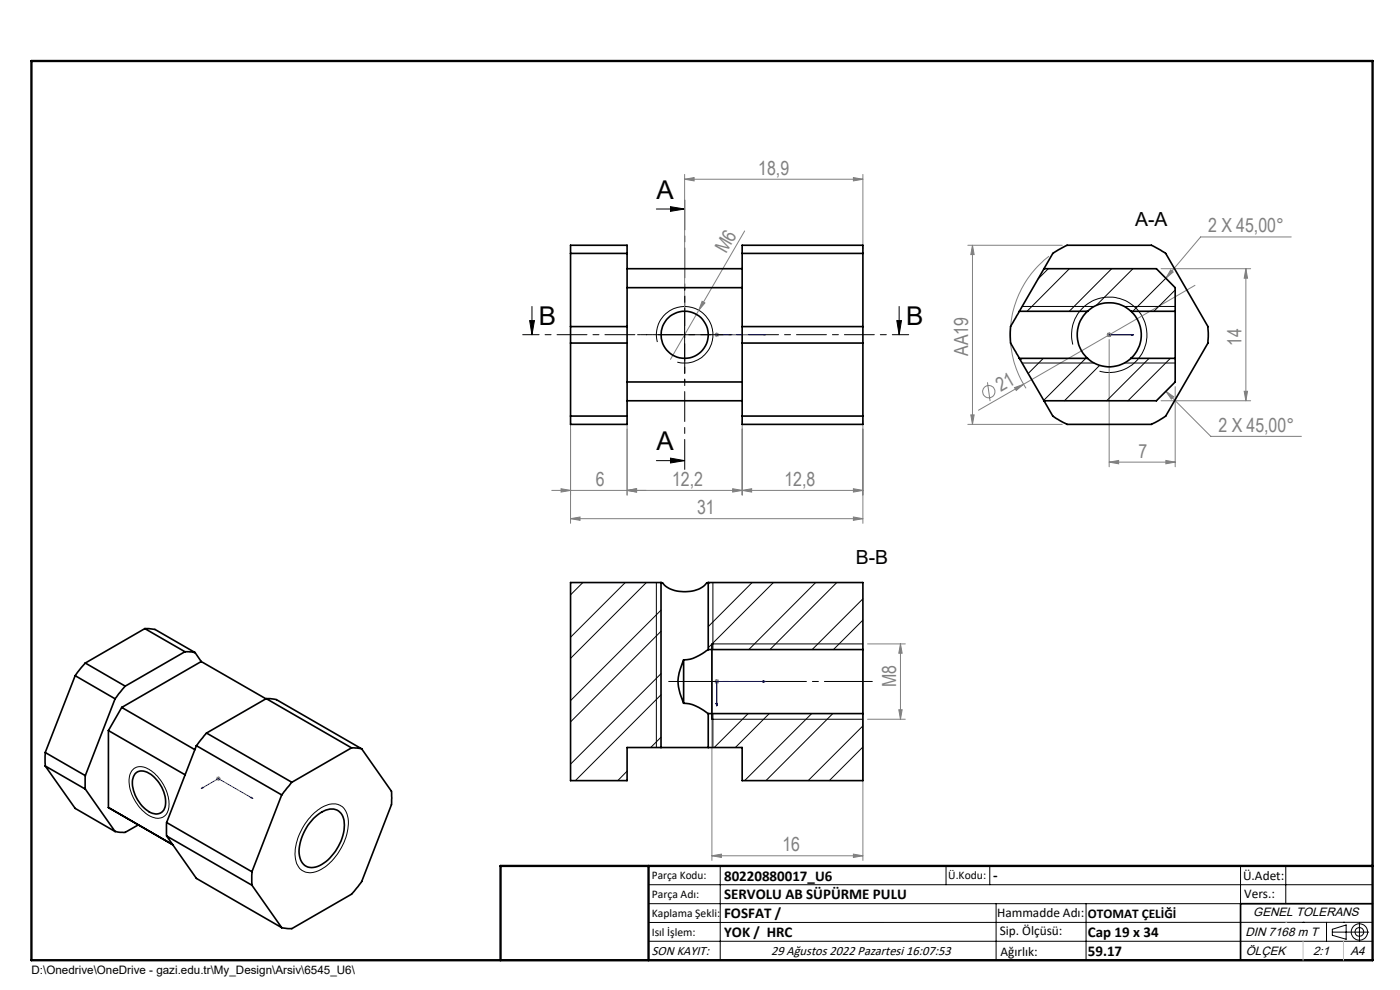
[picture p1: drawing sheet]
<svg xmlns="http://www.w3.org/2000/svg" width="297mm" height="210mm" viewBox="0 0 297 210" stroke-linecap="round" stroke-linejoin="round" font-family="sans-serif">
<g fill="none" stroke="#808080" stroke-width=".21">
<path d="M145.2 38l2-.3v.7zM145.2 37v33M145.2 38h37.9M181 37.7l2.1 .3-2.1 .4zM183.1 37v15.8M158 49l-9.8 16.8M205.3 52h20.1M206.3 52v38M206.3 52l.4 2h-.7zM222.5 54.4a21 21 0 0 0-4.8 28M246.3 57h19M248.4 57.2l.5 .5-1.6 1.3z"/>
<path d="M264.3 57l.4 2h-.8zM264.3 57v28M273.9 50.3h-19.2l-7.4 8.7M148.2 65.8l-6 10.4M148.9 63.9l.6 .4-1.3 1.5zM151.6 71h.9M151.7 70.7l.7 .7M152 70.5v1M152.4 70.7l-.7 .7M234.8 71h1M234.9 70.7l.8 .7M235.3 70.5v1"/>
<path d="M235.3 72v27M235.7 70.7l-.8 .7M253.5 60.5l-36.4 21M121 89.2v21.8M133 89.2v15.8M157.4 89.2v15.8M183.1 89.2v21.8M205.3 90h20.1M206 88h.7l-.4 2zM209.5 81.1l.5 4M215.2 82.2l1.9-.7-1.5 1.3zM217.1 81.5l-9.5 5.5"/>
<path d="M235.3 98l2-.3v.7zM235.3 98h14M246.3 85h19M247.3 83l1.7 1.2-.5 .5zM247.3 83l9.6 9.6h19.2M247.3 97.7l2 .3-2 .4zM249.3 82v17M263.9 83h.8l-.4 2zM117.1 104h66M119 103.7l2 .3-2 .4zM121 110l2-.3v.7zM121 110h62.1"/>
<path d="M133 104l2-.3v.7zM155.4 103.7l2 .3-2 .4zM157.4 104l2.1-.3v.7zM181 103.7l2.1 .3-2.1 .4zM181 109.7l2.1 .3-2.1 .4zM151 137.6v44.9M183.1 137.6v44.9M184 136.6h8.1M191 136.6v16M191 136.6l.4 2h-.7zM151.6 144.6h.9M151.7 144.2l.7 .7"/>
<path d="M152 144.1v1M152.4 144.2l-.7 .7M184 152.6h8.1M190.7 150.6h.7l-.4 2zM45.8 165.2h1M46 164.8l.7 .7M46.3 164.7v1M46.7 164.8l-.7 .7M151 181.5l2-.3v.7zM151 181.5h32.1M181 181.2l2.1 .3-2.1 .4z"/>
<circle cx="209.8" cy="83.1" r="1.3"/>
</g>
<g fill="none" stroke="#000" stroke-width=".21">
<path d="M139.2 44.3h6M142.2 43.8l3 .5-3 .5zM112.4 68h1l-.5 3zM112.9 65v6M139.5 72.6a6 6 0 0 1 5.3-7.5 6 6 0 0 1 6.4 6.5 6 6 0 0 1-7.5 5.2M140.2 71h10M145.2 66v10M190.3 68h.9l-.5 3zM190.7 65v6M216.9 77h15.2M216.9 65h15.2M227.6 73.1a8 8 0 0 1 7-10.1 8 8 0 0 1 8.7 8.7 8 8 0 0 1-10 7"/>
<path d="M238.5 77h10.8M238.5 65h10.8M139.2 97.7h6M142.2 97.2l3 .5-3 .5zM139.2 123.6v35M151 136.6h32.1M151.2 123.6v14.2M151 152.6h32.1M151.2 151.4v7.2M28.2 163.2a2.77 2.77 0 0 1 3.7 .2 8.8 8.8 0 0 1 3.8 8.5 2.45 2.45 0 0 1-3.8 1.2 9 9 0 0 1-4.4-8.5l.3-.9zM66 173.1a6.2 6.2 0 0 1 5.7-2.5 4 4 0 0 1 2.2 4.5 12.1 12.1 0 0 1-6.6 9.7 3.2 3.2 0 0 1-4.7-3.2 12.2 12.2 0 0 1 3.4-8.5zM137.6 187.7h153.6"/>
<path d="M137.6 191.7h153.6M137.6 199.7h153.6M152.8 183.7v20M200.7 183.7v4M210 183.7v4M211.3 191.7v12M230.4 191.7v12M263.2 183.7v20M272.8 183.7v8M276.4 195.6h.1M281.4 195.6v4.1M282.6 197.7h7.8"/>
<path d="M282.6 197.1l3-.9v3l-3-.8zM285 195.6h.1M288.4 195.8v3.8M291.2 195.6l-153.6 .1"/>
<circle cx="288.4" cy="197.7" r="1.74"/>
<circle cx="288.4" cy="197.7" r=".93"/>
</g>
<g fill="none" stroke="#00f" stroke-width=".21">
<path d="M151.9 71h.3zM152 71h.1M152 71h10.4M162.4 71h-.5h.5M235.2 71h.2zM235.3 71h.1M235.3 71h5.2M240.5 71h-.5h.5M151.9 149.2h.3l-.2 .5zM161.9 144.5l.5 .1-.5 .1zM162.4 144.6h-10.4v5.1M42.7 167.3l3.6-2.1 7.4 4.2"/>
<path d="M42.9 167l.2 .1-.4 .2zM53.2 169.2l.2-.1 .3 .3z"/>
</g>
<path d="M141.9 144.6h43.2" fill="none" stroke="#000" stroke-width=".21" stroke-dasharray="15.2 1.3 1.3 1.3" stroke-dashoffset="5.1"/>
<path d="M145.3 42.3v57.4" fill="none" stroke="#000" stroke-width=".21" stroke-dasharray="6.3 1.3 1.3 1.3" stroke-dashoffset="-.1"/>
<path d="M192.8 71h-81.9" fill="none" stroke="#000" stroke-width=".21" stroke-dasharray="6.3 1.3 1.3 1.3" stroke-dashoffset="2.9"/>
<path d="M151 136.6v16M291.2 191.7h-28v12M106.2 203.7h185" fill="none" stroke="#000" stroke-width=".35"/>
<path d="M6.7 12.9h284.5v190.8h-284.5zM137.6 183.7v20M291.2 183.7h-185v20" fill="none" stroke="#000" stroke-width=".5"/>
<path d="M272.8 195.6h.1M276.4 199.7v4M285 199.7v4" fill="none" stroke="#c0c0c0" stroke-width=".21"/>
<path d="M140.3 71h-5M145.3 66v-5M145.3 76v5M150.3 71h5" fill="none" stroke="#000" stroke-width=".21" stroke-dasharray="15.2 1.3 1.3 1.3" stroke-dashoffset="14.6"/>
<g fill="#000">
<path d="M142.2 43.8l3 .5-3 .5zM142.2 97.2l3 .5-3 .5z"/>
<path d="M190.3 68h.9l-.5 3zM112.4 68h1l-.5 3z"/>
</g>
<g fill="#00f">
<path d="M151.9 71h.3zM161.9 71h.5z"/>
<path d="M151.9 149.2h.3l-.2 .5zM161.9 144.5l.5 .1-.5 .1zM151.9 149.2h.3l-.2 .5zM161.9 144.5l.5 .1-.5 .1zM42.9 167l.2 .1-.4 .2zM53.2 169.2l.2-.1 .3 .3z"/>
<path d="M240 71h.5zM235.2 71h.2zM240 71h.5zM235.2 71h.2z"/>
</g>
<g fill="#808080">
<path d="M215.2 82.2l1.9-.7-1.5 1.3z"/>
<path d="M148.9 63.9l.6 .4-1.3 1.5z"/>
<path d="M247.3 97.7l2 .3-2 .4zM235.3 98l2-.3v.7z"/>
<path d="M181 181.2l2.1 .3-2.1 .4zM151 181.5l2-.3v.7z"/>
<path d="M248.4 57.2l.5 .5-1.6 1.3zM247.3 83l1.7 1.2-.5 .5z"/>
<path d="M206.3 52l.4 2h-.7zM206 88h.7l-.4 2zM264.3 57l.4 2h-.8zM263.9 83h.8l-.4 2zM191 136.6l.4 2h-.7zM190.7 150.6h.7l-.4 2z"/>
<path d="M157.4 104l2.1-.3v.7zM181 103.7l2.1 .3-2.1 .4zM133 104l2-.3v.7zM155.4 103.7l2 .3-2 .4zM121 110l2-.3v.7zM181 109.7l2.1 .3-2.1 .4zM145.2 38l2-.3v.7zM181 37.7l2.1 .3-2.1 .4z"/>
<path d="M119 103.7l2 .3-2 .4zM133 104l2-.3v.7z"/>
</g>
<g fill="none" stroke="#000" stroke-width=".35">
<path d="M121 53.8v-1.8h12v1.8M121 53.8h12M121 53.8v15.5M133 53.8v15.5M133 57h24.4M157.4 53.8v-1.8h25.7v1.8M157.4 53.8h25.7M157.4 53.8v15.5M183.1 53.8v15.5M221.5 57l1.8-3.2 3.1-1.8h17.9l3 1.8 9 15.5v1.3v2.2l-9 15.5-3 1.7h-17.9l-3.1-1.7-1.8-3.3M221.5 57h23.8l4 4v5M221.5 57l-5.2 9"/>
<path d="M121 69.3v3.5M121 72.8h12M121 69.3h12M121 72.8v15.5M133 69.3v3.5M133 72.8v15.5M133 61h24.4M157.4 69.3v3.5M157.4 72.8h25.7M157.4 69.3h25.7M157.4 72.8v15.5M183.1 69.3v3.5"/>
<path d="M183.1 72.8v15.5M216.3 66l-.8 1.3a5.7 5.7 0 0 0-1.2 4.9l.1 .6 1.9 3.2M216.3 76h14.4M216.3 66h14.4M216.3 76l5.2 9M230.7 66a6.8 6.8 0 0 0 0 10M230.7 66a6.8 6.8 0 0 1 9.2 0M230.7 76a6.8 6.8 0 0 0 9.2 0M239.9 66a6.8 6.8 0 0 1 0 10M239.9 76h9.4M239.9 66h9.4M249.3 66v10"/>
<path d="M249.3 76v5l-4 4h-23.8M121 88.3v1.7h12v-1.7M121 88.3h12M133 81h24.4M133 85h24.4M157.4 88.3v1.7h25.7v-1.7M157.4 88.3h25.7M30.7 133.3l2.2 .2 8.5 4.9M30.7 133.3l8.5 4.9M30.7 133.3l-12.6 7.3M39.2 138.2l2.2 .2M39.2 138.2l-12.6 7.3"/>
<path d="M41.4 138.4l1.3 1.9M140.2 123.6h.3a7.1 7.1 0 0 0 8.7 .8l.7-.8h.3M140.2 123.6h-19.2v42h12v-7h7.2M140.2 123.6v35M145 140a9.2 9.2 0 0 0-.7 7.1l.7 2.1M145 140v9.2M150.2 137.8l-.1 .1a9.5 9.5 0 0 1-5.1 2.1M150.2 123.6h32.9v14.2M150.2 123.6v14.2M150.2 137.8h32.9M183.1 137.8v13.6M9.6 159.6v2.9"/>
<path d="M9.6 159.6l8.5 4.9M15.9 143.3l8.5 4.9M15.9 143.3l-6.3 16.3M18.1 140.6l-2.2 2.7M18.1 140.6l8.5 4.9M23 155l16.3 9.4M23 155v16.3M24.4 148.2l-6.3 16.3M25.8 150.1l15.5 8.9M25.8 150.1l-2.8 4.9M26.6 145.5l-2.2 2.7M41.7 158.2l-6.4 16.3"/>
<path d="M41.7 158.2l18.1 10.4M42.7 140.3l-16.9 9.8M42.7 140.3l13.7 7.9M43.8 155.5l-2.1 2.7M43.8 155.5l18.1 10.4M56.5 148.2l2.1 .2 18.1 10.4M56.5 148.2l18.1 10.4M56.5 148.2l-12.7 7.3M74.6 158.6l2.1 .2M74.6 158.6l-12.7 7.3M76.7 158.8l6.3 9 .1 1.5-.1 1.4-6.3 16.3-2.1 2.7-12.7 7.3-2.1-.2M140.2 158.6h10"/>
<path d="M145 149.2a9.1 9.1 0 0 1 5.2 2.2M150.2 151.4v7.2M150.2 151.4h32.9M183.1 151.4v14.2h-25.7v-7h-7.2M9.6 162.5l6.3 9 8.5 4.9M9.6 162.5l8.5 4.9M18.1 164.5v2.9M18.1 167.4l6.3 9M23 171.3l13.6 7.9zM28.7 164.1a2.48 2.48 0 0 1 3.3 .1 7.5 7.5 0 0 1 3 7 2.1 2.1 0 0 1-3.4 1 7.4 7.4 0 0 1-3.4-7.1zM29.4 175l-2.8 1.6-2.2-.2M35.3 174.5v2.8"/>
<path d="M35.3 174.5l18.1 10.4M35.3 177.3l18.1 10.5M35.3 177.3l6.4 9 18.1 10.5M59.8 168.6l-6.4 16.3M61.9 165.9l-2.1 2.7M66.5 173.6a5.2 5.2 0 0 1 4.7-1.9 3.1 3.1 0 0 1 1.9 3.3 10 10 0 0 1-6.2 8.9 2.7 2.7 0 0 1-3.4-2.8 10.7 10.7 0 0 1 3-7.5zM53.4 184.9v2.9M53.4 187.8l6.4 9"/>
<circle cx="145.2" cy="71" r="5"/>
</g>
<g fill="none" stroke="#000" stroke-width=".21">
<path d="M222.4 57l-2.2 2.2M226.9 57l-9 9M235.8 57l-9 9M240.3 57l-7.7 7.8M247.3 59l-7 7M216.9 76l-.4 .4M221.3 76l-3.2 3.2M230.3 76l-8.9 8.9M233.3 77.5l-7.5 7.5M243.8 76l-9 9M248.3 76l-9 9M249.3 61.5l-4.5 4.5"/>
<path d="M123.6 123.6l-2.6 2.6M132.6 123.6l-11.6 11.6M137.1 123.6l-16.1 16.1M140.2 133.9l-19.2 19.2M140.2 129.4l-19.2 19.2M150.6 123.6l-.4 .3M159.6 123.6l-9.4 9.3M164.1 123.6l-13.9 13.8M173 123.6l-14.1 14.2M177.5 123.6l-14.2 14.2M183.1 127l-10.8 10.8M183.1 131.5l-6.3 6.3"/>
<path d="M140.2 142.9l-19.2 19.2M140.2 156.4l-2.2 2.2M140.2 147.4l-18.1 18.2M158.7 151.4l-7.2 7.2M163.2 151.4l-7.2 7.2M172.2 151.4l-14.2 14.2M176.7 151.4l-14.2 14.2M183.1 154l-11.7 11.6M183.1 158.5l-7.2 7.1M133 163.6l-1.9 2"/>
</g>
<g font-size="5.5">
<text x="139.3" y="42.2">A</text>
<text x="114.3" y="68.9">B</text>
<text x="192.2" y="68.9">B</text>
<text x="139.3" y="95.5">A</text>
</g>
<g font-size="4.1" fill="#808080">
<text x="160.8" y="37.1">18,9</text>
<text x="154.1" y="53.9" transform="rotate(-60 154.1 53.9)">M6</text>
<text x="256.3" y="49.3">2 X 45,00°</text>
<text x="205.4" y="75.5" transform="rotate(-90 205.4 75.5)">AA19</text>
<text x="263.4" y="73.3" transform="rotate(-90 263.4 73.3)">14</text>
<text x="212.3" y="83.2" transform="rotate(-30 212.3 83.2)">21</text>
<text x="258.5" y="91.6">2 X 45,00°</text>
<text x="241.5" y="97.1">7</text>
<text x="126.4" y="103.1">6</text>
<text x="142.6" y="103.1">12,2</text>
<text x="166.4" y="103.1">12,8</text>
<text x="147.9" y="109.1">31</text>
<text x="190.1" y="145.7" transform="rotate(-90 190.1 145.7)">M8</text>
<text x="166" y="180.6">16</text>
</g>
<g font-size="4.1">
<text x="240.8" y="47.9">A-A</text>
<text x="181.6" y="119.6">B-B</text>
</g>
<g font-size="3.2">
<text x="153.6" y="186.8">80220880017_U6</text>
<text x="153.6" y="190.8">SERVOLU AB SÜPÜRME PULU</text>
<text x="210.7" y="186.6">-</text>
<text x="153.6" y="194.8">FOSFAT /</text>
<text x="153.6" y="198.8">YOK / HRC</text>
<text x="230.8" y="198.7">Cap 19 x 34</text>
<text x="230.8" y="202.8">59.17</text>
</g>
<g font-size="2.8">
<text x="263.7" y="186.7">Ü.Adet:</text>
<text x="263.9" y="190.5">Vers.:</text>
<text x="211.5" y="194.5">Hammadde Adı:</text>
<text x="230.8" y="194.7">OTOMAT ÇELİĞİ</text>
<text x="138.3" y="202.6">SON KAYIT:</text>
<text x="163.6" y="202.6">29 Ağustos 2022 Pazartesi 16:07:53</text>
<text x="212.1" y="198.4">Sip. Ölçüsü:</text>
<text x="212.2" y="202.7">Ağırlık:</text>
</g>
<g font-size="2.6">
<text x="265.9" y="194.4">GENEL TOLERANS</text>
<text x="264.2" y="198.5">DIN 7168 m T</text>
<text x="264.3" y="202.6">ÖLÇEK</text>
<text x="278.5" y="202.6">2:1</text>
<text x="286.5" y="202.6">A4</text>
</g>
<g font-size="2.5">
<text x="138.3" y="186.4">Parça Kodu:</text>
<text x="138.3" y="190.5">Parça Adı:</text>
<text x="201.2" y="186.5">Ü.Kodu:</text>
<text x="138.3" y="194.5">Kaplama Şekli:</text>
<text x="138.3" y="198.6">Isıl İşlem:</text>
<text x="6.7" y="206.7">D:\Onedrive\OneDrive - gazi.edu.tr\My_Design\Arsiv\6545_U6\</text>
</g>
</svg>
